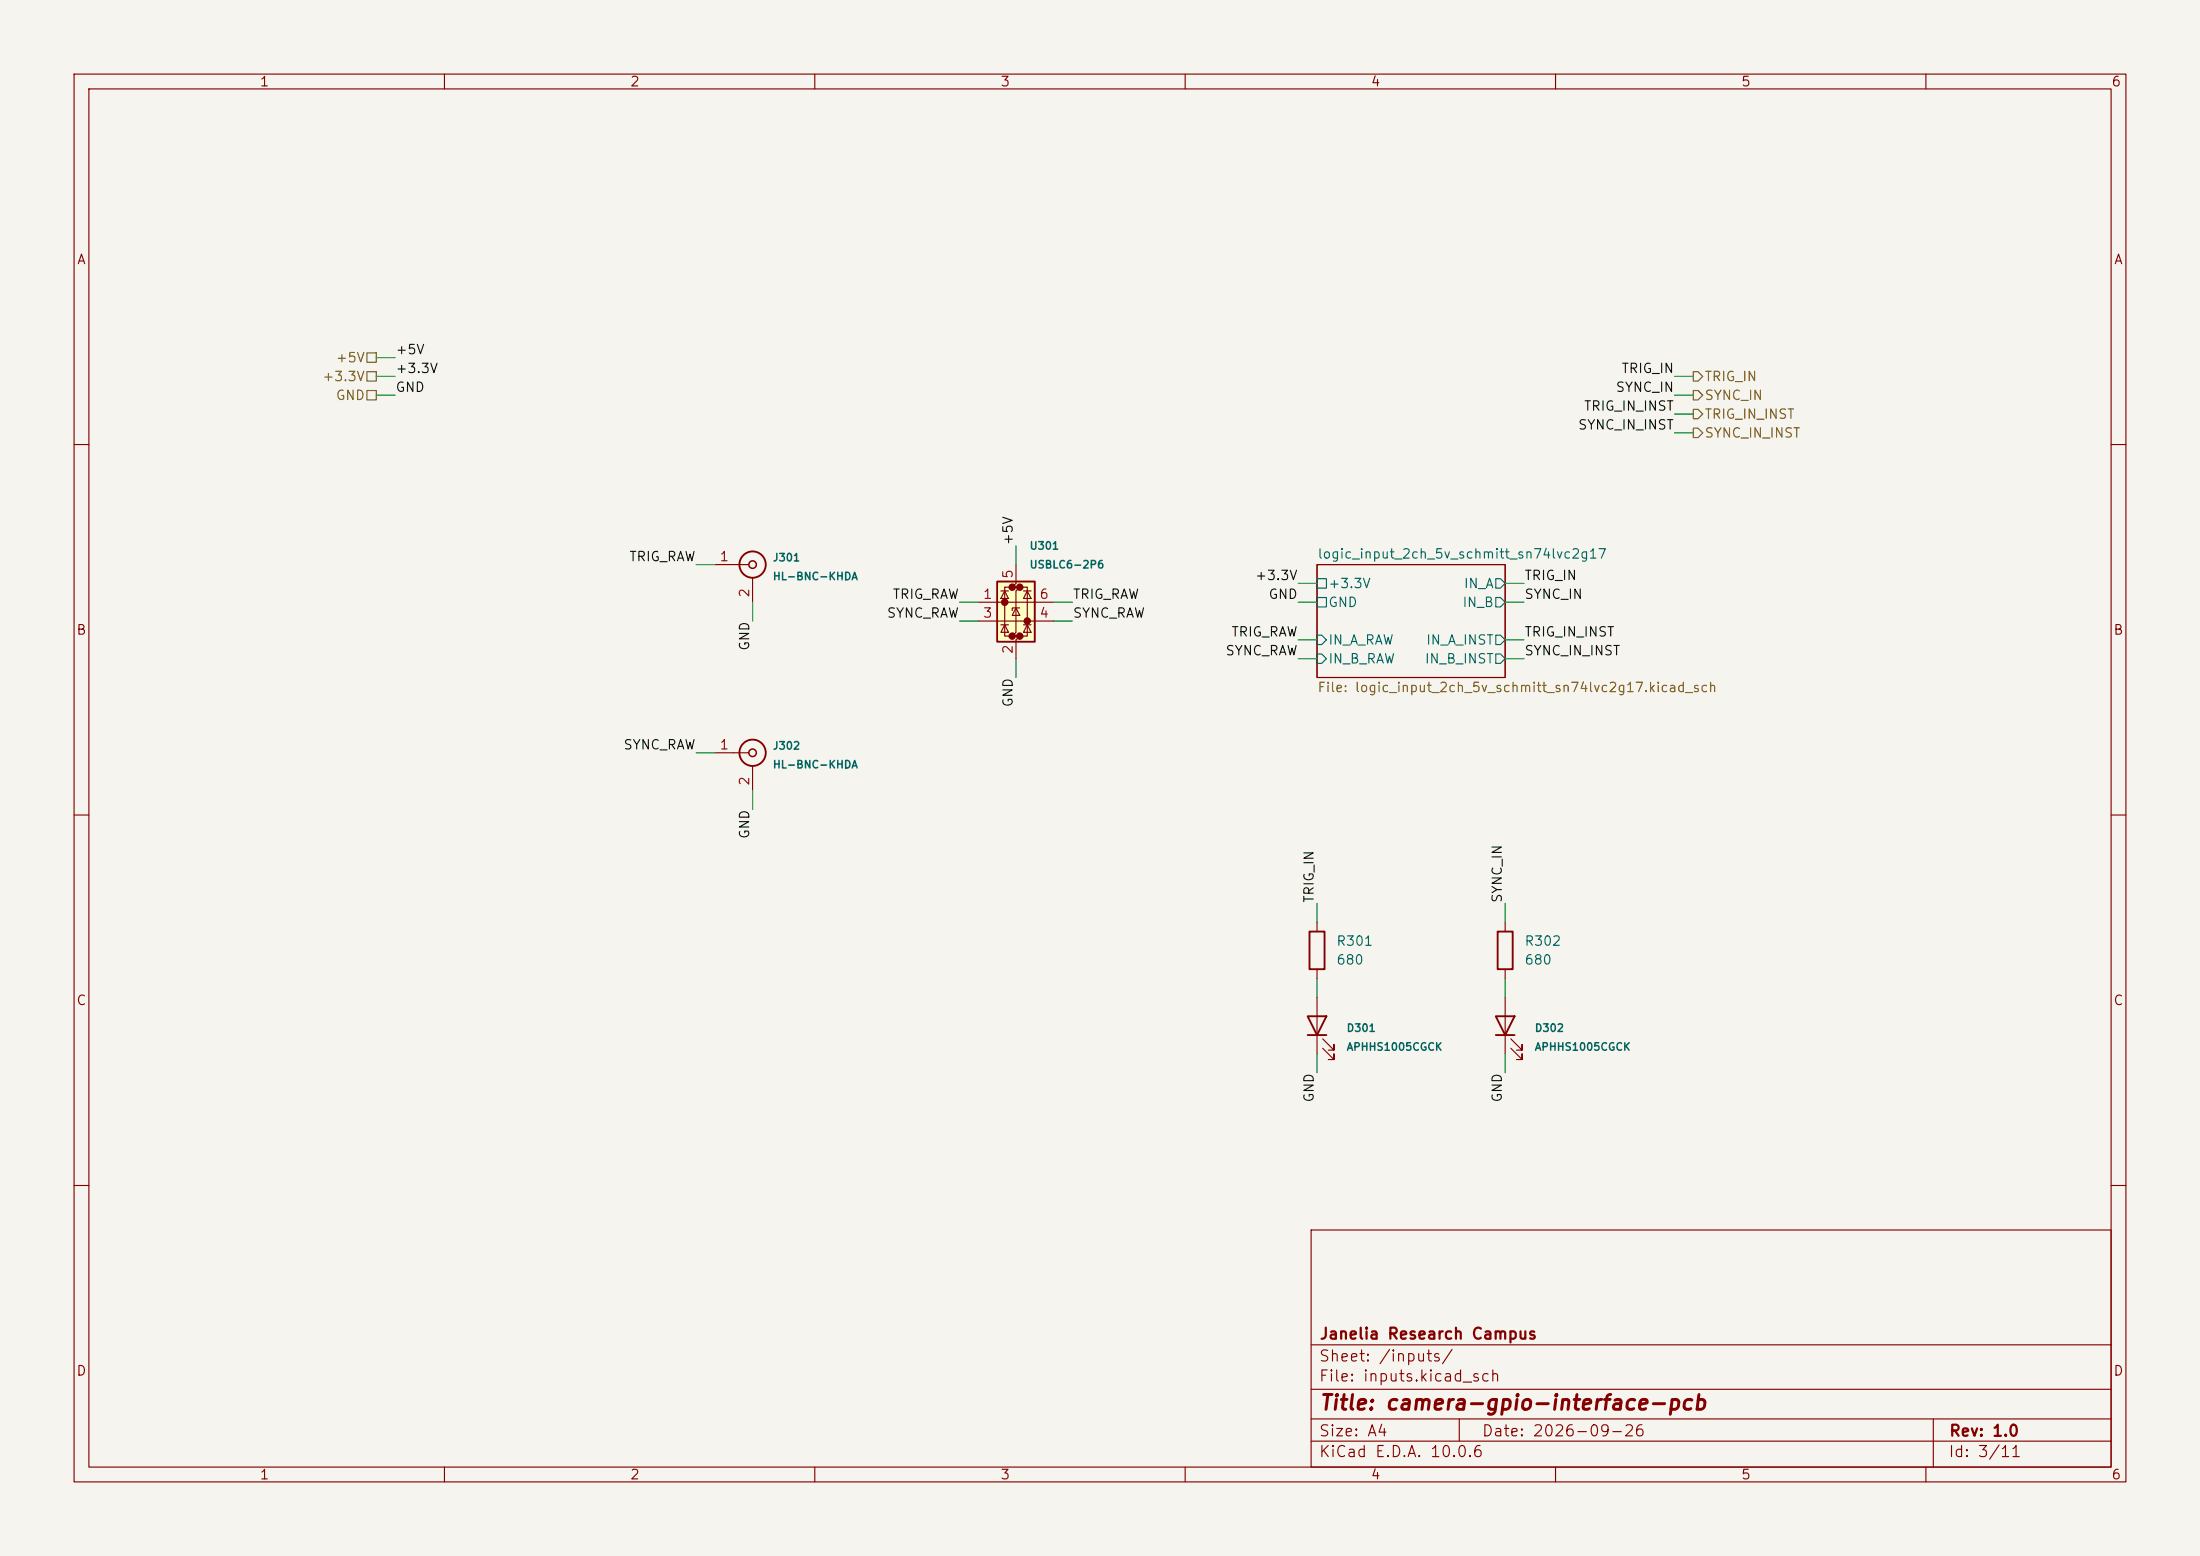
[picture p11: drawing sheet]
<svg xmlns="http://www.w3.org/2000/svg" width="297mm" height="210mm" viewBox="0 0 297 210" stroke-linecap="round" stroke-linejoin="round" font-family="sans-serif">
<path d="M0 0h297v210h-297z" fill="#f5f4ef" stroke="#f5f4ef" stroke-width=".14"/>
<g fill="none" stroke="#840000" stroke-width=".15">
<path d="M10 10h277v190h-277zM12 12h273v186h-273zM60 10v2M110 10v2M160 10v2M210 10v2M260 10v2M10 60h2M96.5 76.2h4.6M101.6 78v3.3M177.8 76.2h25.4v15.2h-25.4zM285 60h2"/>
<path d="M10 110h2M96.5 101.6h4.6M101.6 103.4v3.3M285 110h2M177.8 124.5v1.2M177.8 130.8v1.3M203.2 124.5v1.2M203.2 130.8v1.3M203.2 134.6v7.6M204 141.5l1.5 1.5v-.8v.8h-.8M204 140.2l1.5 1.5v-.7v.7h-.8M10 160h2"/>
<path d="M177 166h108v32h-108zM285 160h2M60 198v2M110 198v2M160 198v2M177 194.5h108M177 191.5h108M177 187.5h108M177 181.5h108M197 191.5v3M210 198v2M260 198v2"/>
<path d="M261 191.5v6.5"/>
</g>
<path d="M177.8 78.1h1.3v1.3h-1.3zM201.9 78.1h.7l.6 .6-.6 .7h-.7zM177.8 80.6h1.3v1.3h-1.3zM177.8 85.7h.6l.7 .7-.7 .6h-.6zM177.8 88.3h.6l.7 .6-.7 .6h-.6zM201.9 85.7h.7l.6 .7-.6 .6h-.7zM201.9 80.6h.7l.6 .7-.6 .6h-.7zM201.9 88.3h.7l.6 .6-.6 .6h-.7z" fill="none" stroke="#006464" stroke-width=".15"/>
<g fill="none" stroke="#840000" stroke-width=".25">
<path d="M176.8 125.7h2v5.1h-2zM201.9 137.2h2.6l-1.3 2.5zM201.9 139.7h2.6M202.2 125.7h2v5.1h-2z"/>
<circle cx="101.6" cy="76.2" r="1.78"/>
<circle cx="101.6" cy="101.6" r="1.78"/>
</g>
<g fill="none" stroke="#840000" stroke-width=".2">
<circle cx="101.6" cy="76.2" r=".51"/>
<circle cx="101.6" cy="101.6" r=".51"/>
</g>
<path d="M134.6 78.5h5.1v8.1h-5.1z" fill="#ffffc2"/>
<g fill="#840000" stroke="#840000" stroke-width=".51">
<circle cx="135.6" cy="81.3" r=".25"/>
<circle cx="136.7" cy="79.2" r=".25"/>
<circle cx="136.7" cy="85.9" r=".25"/>
<circle cx="137.7" cy="79.2" r=".25"/>
<circle cx="137.7" cy="85.9" r=".25"/>
<circle cx="138.7" cy="83.8" r=".25"/>
</g>
<g fill="none" stroke="#840000" stroke-width=".15">
<path d="M135.1 79.8h1M135.6 79.8l.5 1h-1zM136.7 79.2h-1.1v6.7h1.1M137.2 76.2v2.5l-.5 .5h1l-.5 .6v5.5l-.5 .6h1l-.5 .5v2.5M137.7 79.2h1v6.7h-1M138.2 79.8h1M138.7 79.8l.5 1h-1zM132.1 81.3h10.1M132.1 83.8h10.1M135.1 84.3h1M135.6 84.3l.5 1h-1zM137.2 82l.5 1.1h-1z"/>
<path d="M137.7 82h-1v.4M138.2 84.3h1M138.7 84.3l.5 1h-1zM177.8 134.6v7.6M178.6 141.5l1.5 1.5v-.8v.8h-.8M178.6 140.2l1.5 1.5v-.7v.7h-.8"/>
</g>
<path d="M134.6 78.5h5.1v8.1h-5.1zM176.5 137.2h2.6l-1.3 2.5zM176.5 139.7h2.6" fill="none" stroke="#840000" stroke-width=".25"/>
<path d="M49.5 50.2h1.3v1.2h-1.3zM49.5 47.6h1.3v1.3h-1.3zM49.5 52.7h1.3v1.3h-1.3zM228.6 57.8h.6l.7 .6-.7 .7h-.6zM228.6 55.2h.6l.7 .7-.7 .6h-.6zM228.6 52.7h.6l.7 .6-.7 .7h-.6zM228.6 50.2h.6l.7 .6-.7 .6h-.6z" fill="none" stroke="#725600" stroke-width=".15"/>
<g fill="none" stroke="#009600" stroke-width=".15">
<path d="M50.8 50.8h2.5M50.8 48.3h2.5M50.8 53.3h2.5M226.1 50.8h2.5M226.1 53.3h2.5M226.1 58.4h2.5M226.1 55.9h2.5M94 76.2h2.5M137.2 73.7v2.5M175.3 78.7h2.5M203.2 78.7h2.5M101.6 81.3v2.5"/>
<path d="M129.5 81.3h2.6M129.5 83.8h2.6M137.2 88.9v2.5M142.2 81.3h2.6M142.2 83.8h2.6M175.3 81.3h2.5M175.3 86.4h2.5M175.3 88.9h2.5M203.2 81.3h2.5M203.2 86.4h2.5M203.2 88.9h2.5M94 101.6h2.5"/>
<path d="M101.6 106.7v2.5M177.8 121.9v2.6M177.8 132.1v2.5M203.2 121.9v2.6M203.2 132.1v2.5M177.8 142.2v2.6M203.2 142.2v2.6"/>
</g>
<text font-size="2" fill="#840000" x="178" y="190.8">Title: camera-gpio-interface-pcb</text>
<g font-size="1.5" fill="#840000">
<text x="178" y="184.1">Sheet: /inputs/</text>
<text x="178" y="181.1">Janelia Research Campus</text>
<text x="178" y="186.8">File: inputs.kicad_sch</text>
<text x="178" y="194.2">Size: A4</text>
<text x="178" y="197">KiCad E.D.A. 10.0.6</text>
<text x="200" y="194.2">Date: 2026-09-26</text>
<text x="263" y="197">Id: 3/11</text>
<text x="263" y="194.2">Rev: 1.0</text>
</g>
<g font-size="1.3" fill="#840000">
<text x="35" y="12">1</text>
<text x="85" y="12">2</text>
<text x="135" y="12">3</text>
<text x="185" y="12">4</text>
<text x="235" y="12">5</text>
<text x="285" y="12">6</text>
<text x="10.3" y="36">A</text>
<text x="285.3" y="36">A</text>
<text x="10.2" y="86">B</text>
<text x="285.2" y="86">B</text>
<text x="10.2" y="136">C</text>
<text x="285.2" y="136">C</text>
<text x="10.2" y="186">D</text>
<text x="285.2" y="186">D</text>
<text x="35" y="200">1</text>
<text x="85" y="200">2</text>
<text x="135" y="200">3</text>
<text x="185" y="200">4</text>
<text x="235" y="200">5</text>
<text x="285" y="200">6</text>
</g>
<g font-size="1.3" fill="#725600">
<text x="43.4" y="51.8">+3.3V</text>
<text x="45.2" y="49.2">+5V</text>
<text x="230" y="51.8">TRIG_IN</text>
<text x="45.2" y="54.3">GND</text>
<text x="230" y="59.4">SYNC_IN_INST</text>
<text x="230" y="56.8">TRIG_IN_INST</text>
<text x="230" y="54.3">SYNC_IN</text>
<text x="177.8" y="93.7">File: logic_input_2ch_5v_schmitt_sn74lvc2g17.kicad_sch</text>
</g>
<g font-size="1.3" fill="#0f0f0f">
<text x="53.3" y="53.2">GND</text>
<text x="53.3" y="50.7">+3.3V</text>
<text x="53.3" y="48.1">+5V</text>
<text x="218" y="53.2">SYNC_IN</text>
<text x="218.8" y="50.7">TRIG_IN</text>
<text x="213" y="58.3">SYNC_IN_INST</text>
<text x="213.7" y="55.8">TRIG_IN_INST</text>
<text x="84.9" y="76.1">TRIG_RAW</text>
<text x="137" y="73.7" transform="rotate(-90 137 73.7)">+5V</text>
<text x="119.6" y="83.7">SYNC_RAW</text>
<text x="120.4" y="81.2">TRIG_RAW</text>
<text x="144.8" y="81.2">TRIG_RAW</text>
<text x="144.8" y="83.7">SYNC_RAW</text>
<text x="169.3" y="78.6">+3.3V</text>
<text x="171.2" y="81.2">GND</text>
<text x="205.7" y="78.6">TRIG_IN</text>
<text x="205.7" y="81.2">SYNC_IN</text>
<text x="101.5" y="87.9" transform="rotate(-90 101.5 87.9)">GND</text>
<text x="165.4" y="88.8">SYNC_RAW</text>
<text x="166.1" y="86.2">TRIG_RAW</text>
<text x="205.7" y="88.8">SYNC_IN_INST</text>
<text x="205.7" y="86.2">TRIG_IN_INST</text>
<text x="137" y="95.5" transform="rotate(-90 137 95.5)">GND</text>
<text x="84.1" y="101.5">SYNC_RAW</text>
<text x="101.5" y="113.3" transform="rotate(-90 101.5 113.3)">GND</text>
<text x="177.7" y="121.9" transform="rotate(-90 177.7 121.9)">TRIG_IN</text>
<text x="203.1" y="121.9" transform="rotate(-90 203.1 121.9)">SYNC_IN</text>
<text x="177.7" y="148.9" transform="rotate(-90 177.7 148.9)">GND</text>
<text x="203.1" y="148.9" transform="rotate(-90 203.1 148.9)">GND</text>
</g>
<g font-size="1.3" fill="#a90000">
<text x="97.1" y="76.1">1</text>
<text x="101.5" y="80.7" transform="rotate(-90 101.5 80.7)">2</text>
<text x="132.6" y="81.1">1</text>
<text x="132.6" y="83.7">3</text>
<text x="137" y="78.2" transform="rotate(-90 137 78.2)">5</text>
<text x="140.2" y="83.7">4</text>
<text x="140.2" y="81.1">6</text>
<text x="137" y="88.4" transform="rotate(-90 137 88.4)">2</text>
<text x="97.1" y="101.5">1</text>
<text x="101.5" y="106.1" transform="rotate(-90 101.5 106.1)">2</text>
</g>
<g font-size="1.3" fill="#006464">
<text x="177.8" y="75.7">logic_input_2ch_5v_schmitt_sn74lvc2g17</text>
<text x="179.2" y="79.7">+3.3V</text>
<text x="179.2" y="82.2">GND</text>
<text x="197.3" y="82.2">IN_B</text>
<text x="197.5" y="79.7">IN_A</text>
<text x="179.2" y="87.3">IN_A_RAW</text>
<text x="179.2" y="89.9">IN_B_RAW</text>
<text x="192.3" y="89.9">IN_B_INST</text>
<text x="192.4" y="87.3">IN_A_INST</text>
<text x="180.3" y="128">R301</text>
<text x="180.3" y="130.5">680</text>
<text x="205.7" y="128">R302</text>
<text x="205.7" y="130.5">680</text>
</g>
<g font-size="1" fill="#006464">
<text x="104.2" y="76">J301</text>
<text x="138.9" y="74.4">U301</text>
<text x="138.9" y="77">USBLC6-2P6</text>
<text x="104.2" y="78.6">HL-BNC-KHDA</text>
<text x="104.2" y="101.4">J302</text>
<text x="104.2" y="104">HL-BNC-KHDA</text>
<text x="181.7" y="139.5">D301</text>
<text x="181.7" y="142.1">APHHS1005CGCK</text>
<text x="207.1" y="139.5">D302</text>
<text x="207.1" y="142.1">APHHS1005CGCK</text>
</g>
</svg>
